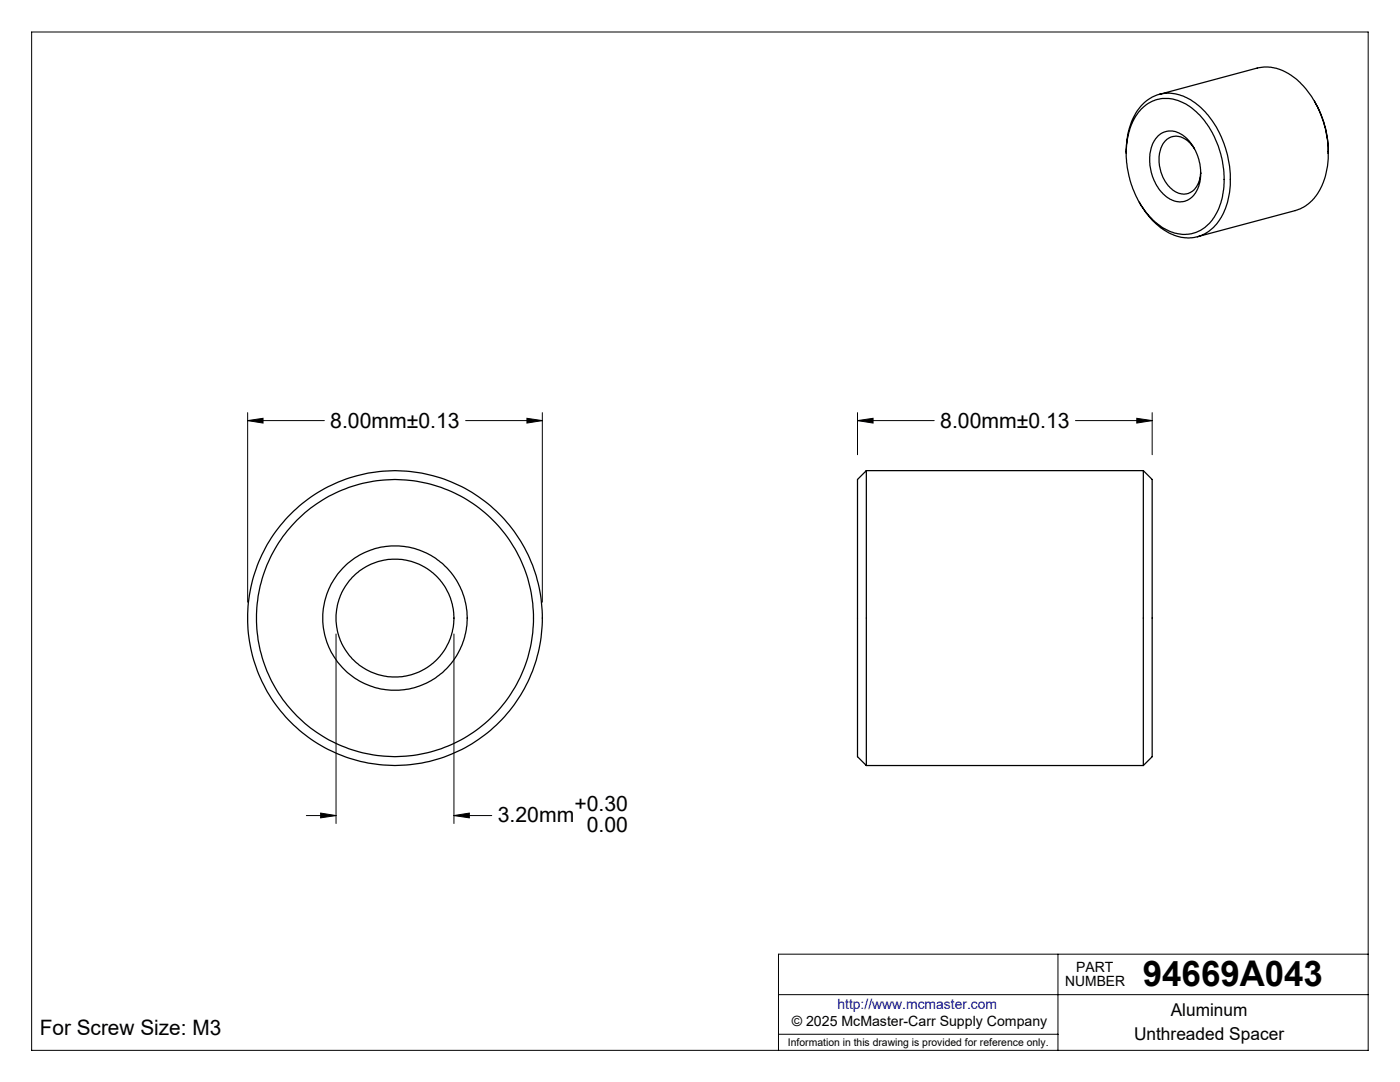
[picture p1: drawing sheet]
<svg xmlns="http://www.w3.org/2000/svg" width="279mm" height="216mm" viewBox="0 0 279 216" stroke-linecap="round" stroke-linejoin="round" font-family="sans-serif">
<g fill="none" stroke="#000" stroke-width=".2">
<path d="M6.3 6.4h266.7v203.2h-266.7zM49.4 83.9l3.1-.4v.9zM49.4 83.9h15.3M49.4 82.3v37.9M92.9 83.9h15.3M105.2 83.5l3 .4-3 .5zM108.2 82.3v37.9M171.1 83.9l3.1-.4v.9zM171.1 82.3v8.4M171.1 83.9h15.3M214.6 83.9h15.3M226.9 83.5l3 .4-3 .5z"/>
<path d="M229.9 82.3v8.4M67.1 126.5v37.8M90.6 126.5v37.8M61.1 162.7h6M64 162.2l3.1 .5-3.1 .5zM90.6 162.7l3.1-.5v1zM90.6 162.7h7.5M155.4 198.5h117.6M211.1 190.4v19.2M273 190.4h-117.6v19.2M155.4 206.4h55.7"/>
</g>
<path d="M171.1 83.9l3.1-.4v.9zM226.9 83.5l3 .4-3 .5zM64 162.2l3.1 .5-3.1 .5zM90.6 162.7l3.1-.5v1zM49.4 83.9l3.1-.4v.9zM105.2 83.5l3 .4-3 .5z" fill="#000"/>
<g fill="none" stroke="#000" stroke-width=".25">
<path d="M231.4 18.8l19.5-5.2a9.2 9.2 0 0 1 8.7 3.1 20.2 20.2 0 0 1 5.5 13.9M224.8 30.6a13.3 13.3 0 0 1 3.8-10.3 7.5 7.5 0 0 1 9.5-.1 18.6 18.6 0 0 1 7.3 13.4 14.6 14.6 0 0 1-3.1 11.6 7.6 7.6 0 0 1-10.1 .6 15.9 15.9 0 0 1-4.8-5.4M227.8 21.7a7.2 7.2 0 0 1 9.5-.5 18.1 18.1 0 0 1 7 14.6 12 12 0 0 1-3.8 9.6 7.2 7.2 0 0 1-9-.4 18.3 18.3 0 0 1-6.7-14.8 12.7 12.7 0 0 1 3-8.5zM231.2 27a4 4 0 0 1 5.5 .5l1.4 1.6 .9 2 .5 1.8 .1 1.8a5.3 5.3 0 0 1-3.2 5.5 5.1 5.1 0 0 1-5.4-2.9l-.7-1.3-.5-1.6-.4-2 .2-2.3a5.5 5.5 0 0 1 1.6-3.1zM238.4 29.7l-.8-1.1-1.2-.9-.9-.4-1.2-.1-1.1 .4-.7 .6-.8 1.3-.3 1.2v2.4l.3 1.3 .9 1.9 1.4 1.6 1.1 .6 1.1 .2a3.6 3.6 0 0 0 3.3-3.5l.1-.9M262.3 20.2a20.3 20.3 0 0 1 2.8 10.4M265.1 30.6a12.6 12.6 0 0 1-4.1 10.1l-.9 .6-1.6 .7-19.5 5.2M172.9 93.9v58.9M172.9 93.9l-1.8 1.8v55.3l1.8 1.8M172.9 93.9h55.3M228.2 93.9v58.9M228.2 93.9l1.7 1.8v55.3l-1.7 1.8"/>
<path d="M172.9 152.8h55.3"/>
<circle cx="78.8" cy="123.3" r="14.4"/>
<circle cx="78.8" cy="123.3" r="27.6"/>
<circle cx="78.8" cy="123.3" r="11.8"/>
<circle cx="78.8" cy="123.3" r="29.4"/>
</g>
<text font-size="7.1" x="228.1" y="196.8">94669A043</text>
<g font-size="4.2">
<text x="65.9" y="85.3">8.00mm±0.13</text>
<text x="187.6" y="85.3">8.00mm±0.13</text>
<text x="114.6" y="161.8">+0.30</text>
<text x="99.4" y="164.1">3.20mm</text>
<text x="117.1" y="166">0.00</text>
<text x="7.9" y="206.5">For Screw Size: M3</text>
</g>
<g font-size="3.5">
<text x="233.7" y="202.8">Aluminum</text>
<text x="226.3" y="207.5">Unthreaded Spacer</text>
</g>
<g font-size="2.8">
<text x="212.6" y="196.8">NUMBER</text>
<text x="214.8" y="194">PART</text>
<text x="158" y="204.8">© 2025 McMaster-Carr Supply Company</text>
</g>
<text font-size="2.8" fill="#00f" x="167.1" y="201.4">http://www.mcmaster.com</text>
<text font-size="2.1" x="157.3" y="208.6">Information in this drawing is provided for reference only.</text>
</svg>
